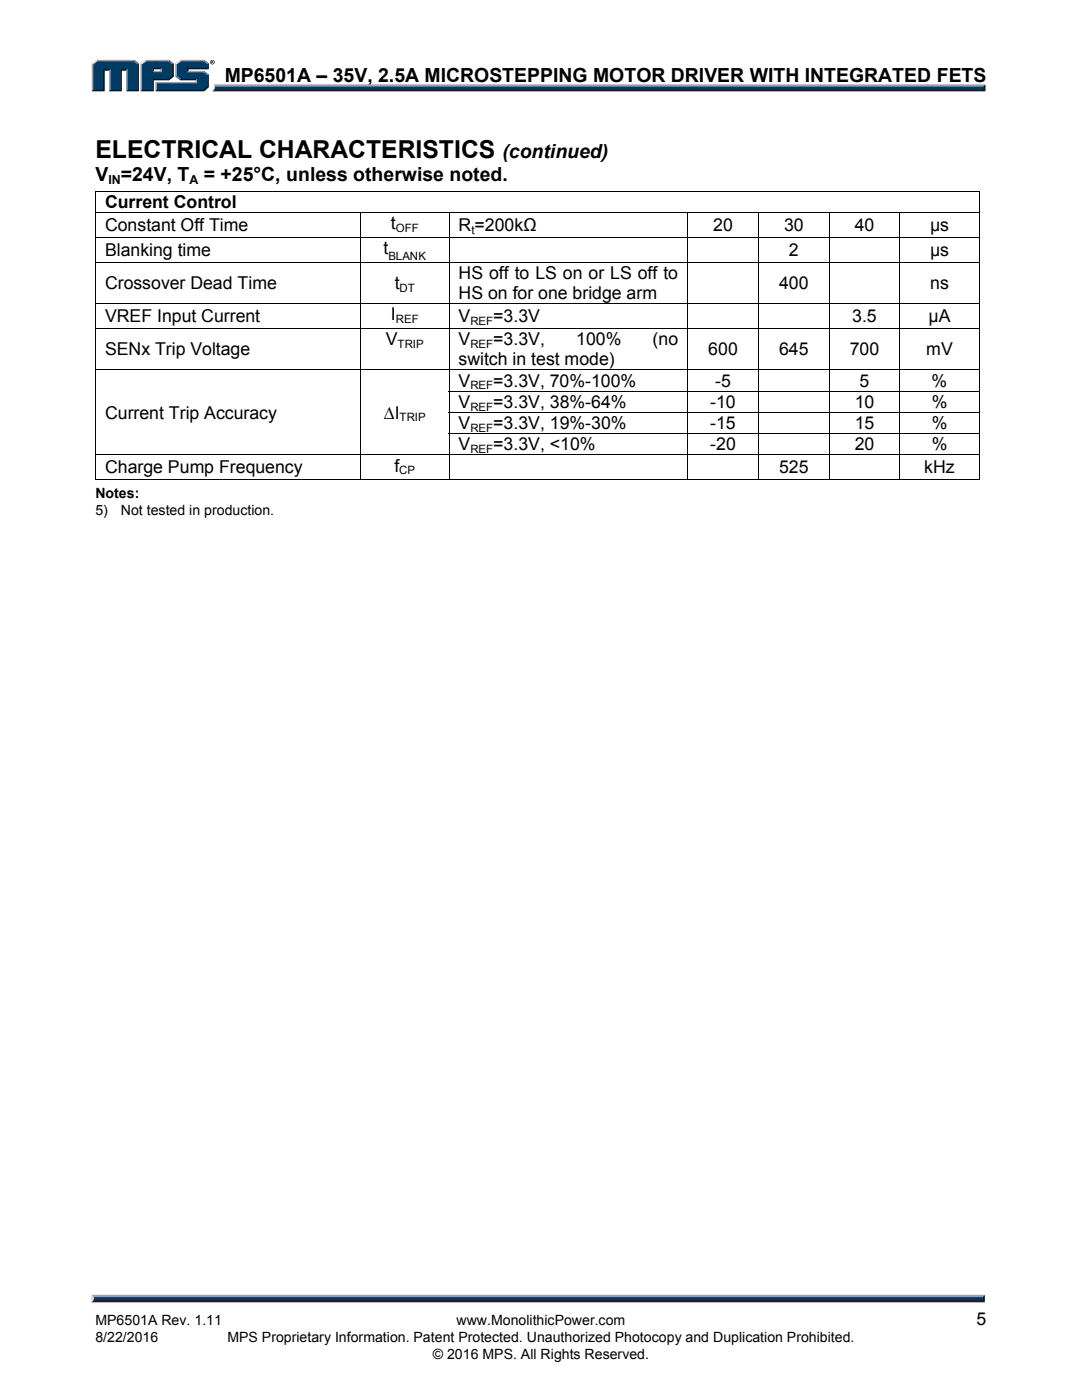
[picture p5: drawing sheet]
<svg xmlns="http://www.w3.org/2000/svg" width="216mm" height="279mm" viewBox="0 0 216 279" stroke-linecap="round" stroke-linejoin="round" font-family="sans-serif">
<path d="M18.7 259.2h177.4l.4 .7h-178.3z" fill="#231f20"/>
<path d="M18.3 258.4h178.2l-.4 .8h-177.4z" fill="#94a0b9"/>
<path d="M196.5 258.4v1.5l-.4-.4v-.6z" fill="#001339"/>
<path d="M18.7 258.9h177.4v.6h-177.4z" fill="#003b63"/>
<path d="M18.2 258.4l.5 .5v.5l-.5 .5z" fill="#dcddde"/>
<path d="M42.7 16.9h153.9l-.4 .7h-153.4z" fill="#94a0b9"/>
<path d="M42.8 17.6h153.4l.4 .6h-154.3l.4-.2z" fill="#231f20"/>
<path d="M196.2 17.3l.4-.4v1.3l-.4-.4z" fill="#001339"/>
<path d="M42.9 17.3h153.3v.5h-153.4z" fill="#003b63"/>
<path d="M42.7 16.9l.2 .5a.78 .78 0 0 1-.6 .8l.1-.1a1.23 1.23 0 0 0 .3-1.2z" fill="#dcddde"/>
<path d="M30.4 14.4l.3-.2h1.3l.3 .2z" fill="#94a0b9"/>
<g fill="#003b63">
<path d="M18.6 12.8l.8-.6h7.2l.8 .6v5.1h-2v-4.1h-1.4v4.1h-2v-4.1h-1.4v4.1h-2z"/>
<path d="M28.3 12.8l.8-.6h2.2v1.3h-.9v.9h1.9v-.9h-1.3v-1.3h2.6l.8 .6v2.3l-.8 .6h-3.2v2.2h-2.1z"/>
<path d="M31.3 16.6h8v-.9h-3.2l-.9-.6v-2.3l.9-.6h4.4l.9 .6v.7h-4.1v.9h3.2l.9 .6v2.2l-.9 .7h-9.2z"/>
</g>
<path d="M35.9 12.1h4.8" fill="none" stroke="#94a0b9" stroke-width=".26"/>
<path d="M35 12.7l.9-.7 .2 .2-.8 .6z" fill="#dcddde"/>
<path d="M35.1 12.7v2.6" fill="none" stroke="#94a0b9" stroke-width=".27"/>
<path d="M35 15.3l.3-.2 .8 .6-.2 .3z" fill="#547194"/>
<path d="M35.9 15.9h3.4" fill="none" stroke="#001339" stroke-width=".26"/>
<g fill="#94a0b9">
<path d="M31 16.4h8.1v-.4l.2-.3v.9h-8z"/>
<path d="M31 16.4l.3 .2v1.3l-.3 .3z"/>
</g>
<path d="M37.3 13.5h4.1v-.7l.2-.1v1.1h-4v.4l-.3 .2z" fill="#001339"/>
<path d="M37.3 14.3h3.4" fill="none" stroke="#94a0b9" stroke-width=".26"/>
<path d="M40.7 14.2l.9 .7-.2 .1-.9-.6z" fill="#547194"/>
<g fill="#001339">
<path d="M31 18.2l.3-.3h9.2l.9-.7v-2.2l.2-.1v2.5l-.9 .8z"/>
<path d="M30.4 15.7h3.2l.8-.6v-2.3l.2-.1v2.6l-.9 .7h-3v2.2h-2.6l.2-.3h2.1z"/>
</g>
<path d="M33.7 12l.9 .7-.2 .1-.8-.6z" fill="#547194"/>
<path d="M29 12.1h4.7" fill="none" stroke="#94a0b9" stroke-width=".26"/>
<path d="M28.1 12.7l.9-.7 .1 .2-.8 .6z" fill="#dcddde"/>
<path d="M28.2 12.7v5.5" fill="none" stroke="#94a0b9" stroke-width=".27"/>
<path d="M32 13.8l.3-.3v.9l-.3-.2z" fill="#94a0b9"/>
<g fill="#001339">
<path d="M30.4 13.5h1.9l-.3 .3h-1.3v.4l-.3 .2z"/>
<path d="M27.4 12.8l.3-.1v5.5h-2.5l.2-.3h2z"/>
</g>
<path d="M26.8 12l.9 .7-.3 .1-.8-.6z" fill="#547194"/>
<path d="M19.2 12.1h7.6" fill="none" stroke="#94a0b9" stroke-width=".26"/>
<path d="M18.3 12.7l.9-.7 .2 .2-.8 .6z" fill="#dcddde"/>
<path d="M18.5 12.7v5.5" fill="none" stroke="#94a0b9" stroke-width=".27"/>
<path d="M20.6 13.8h1.4l-.2 .3h-.9v4.1h-2.6l.3-.3h2z" fill="#001339"/>
<path d="M21.9 13.8v4.4" fill="none" stroke="#94a0b9" stroke-width=".27"/>
<path d="M24 13.8h1.4l-.2 .3h-.9v4.1h-2.5l.2-.3h2z" fill="#001339"/>
<path d="M25.3 13.8v4.4" fill="none" stroke="#94a0b9" stroke-width=".27"/>
<path d="M40.7 12l.9 .7-.2 .1-.9-.6z" fill="#547194"/>
<path d="M41.9 12.4a.45 .45 0 0 1 .9 0 .45 .45 0 0 1-.9 0zM42 12.4a.37 .37 0 0 0 .7 0 .37 .37 0 0 0-.7 0zM42.2 12.2h.3l.1 .5-.3-.3-.1 .3zM42.3 12.2v.2h.1z" fill="#231f20"/>
<path d="M42.7 16.9h153.9l-.4 .7h-153.4z" fill="#94a0b9"/>
<path d="M42.8 17.6h153.4l.4 .6h-154.3l.4-.2z" fill="#231f20"/>
<path d="M196.2 17.3l.4-.4v1.3l-.4-.4z" fill="#001339"/>
<path d="M42.9 17.3h153.3v.5h-153.4z" fill="#003b63"/>
<path d="M42.7 16.9l.2 .5a.78 .78 0 0 1-.6 .8l.1-.1a1.23 1.23 0 0 0 .3-1.2z" fill="#dcddde"/>
<path d="M30.4 14.4l.3-.2h1.3l.3 .2z" fill="#94a0b9"/>
<g fill="#003b63">
<path d="M18.6 12.8l.8-.6h7.2l.8 .6v5.1h-2v-4.1h-1.4v4.1h-2v-4.1h-1.4v4.1h-2z"/>
<path d="M28.3 12.8l.8-.6h2.2v1.3h-.9v.9h1.9v-.9h-1.3v-1.3h2.6l.8 .6v2.3l-.8 .6h-3.2v2.2h-2.1z"/>
<path d="M31.3 16.6h8v-.9h-3.2l-.9-.6v-2.3l.9-.6h4.4l.9 .6v.7h-4.1v.9h3.2l.9 .6v2.2l-.9 .7h-9.2z"/>
</g>
<path d="M35.9 12.1h4.8" fill="none" stroke="#94a0b9" stroke-width=".26"/>
<path d="M35 12.7l.9-.7 .2 .2-.8 .6z" fill="#dcddde"/>
<path d="M35.1 12.7v2.6" fill="none" stroke="#94a0b9" stroke-width=".27"/>
<path d="M35 15.3l.3-.2 .8 .6-.2 .3z" fill="#547194"/>
<path d="M35.9 15.9h3.4" fill="none" stroke="#001339" stroke-width=".26"/>
<g fill="#94a0b9">
<path d="M31 16.4h8.1v-.4l.2-.3v.9h-8z"/>
<path d="M31 16.4l.3 .2v1.3l-.3 .3z"/>
</g>
<path d="M37.3 13.5h4.1v-.7l.2-.1v1.1h-4v.4l-.3 .2z" fill="#001339"/>
<path d="M37.3 14.3h3.4" fill="none" stroke="#94a0b9" stroke-width=".26"/>
<path d="M40.7 14.2l.9 .7-.2 .1-.9-.6z" fill="#547194"/>
<g fill="#001339">
<path d="M31 18.2l.3-.3h9.2l.9-.7v-2.2l.2-.1v2.5l-.9 .8z"/>
<path d="M30.4 15.7h3.2l.8-.6v-2.3l.2-.1v2.6l-.9 .7h-3v2.2h-2.6l.2-.3h2.1z"/>
</g>
<path d="M33.7 12l.9 .7-.2 .1-.8-.6z" fill="#547194"/>
<path d="M29 12.1h4.7" fill="none" stroke="#94a0b9" stroke-width=".26"/>
<path d="M28.1 12.7l.9-.7 .1 .2-.8 .6z" fill="#dcddde"/>
<path d="M28.2 12.7v5.5" fill="none" stroke="#94a0b9" stroke-width=".27"/>
<path d="M32 13.8l.3-.3v.9l-.3-.2z" fill="#94a0b9"/>
<g fill="#001339">
<path d="M30.4 13.5h1.9l-.3 .3h-1.3v.4l-.3 .2z"/>
<path d="M27.4 12.8l.3-.1v5.5h-2.5l.2-.3h2z"/>
</g>
<path d="M26.8 12l.9 .7-.3 .1-.8-.6z" fill="#547194"/>
<path d="M19.2 12.1h7.6" fill="none" stroke="#94a0b9" stroke-width=".26"/>
<path d="M18.3 12.7l.9-.7 .2 .2-.8 .6z" fill="#dcddde"/>
<path d="M18.5 12.7v5.5" fill="none" stroke="#94a0b9" stroke-width=".27"/>
<path d="M20.6 13.8h1.4l-.2 .3h-.9v4.1h-2.6l.3-.3h2z" fill="#001339"/>
<path d="M21.9 13.8v4.4" fill="none" stroke="#94a0b9" stroke-width=".27"/>
<path d="M24 13.8h1.4l-.2 .3h-.9v4.1h-2.5l.2-.3h2z" fill="#001339"/>
<path d="M25.3 13.8v4.4" fill="none" stroke="#94a0b9" stroke-width=".27"/>
<path d="M40.7 12l.9 .7-.2 .1-.9-.6z" fill="#547194"/>
<path d="M41.9 12.4a.45 .45 0 0 1 .9 0 .45 .45 0 0 1-.9 0zM42 12.4a.37 .37 0 0 0 .7 0 .37 .37 0 0 0-.7 0zM42.2 12.2h.3l.1 .5-.3-.3-.1 .3zM42.3 12.2v.2h.1z" fill="#231f20"/>
<path d="M19 38.1h.1v.2h-.1zM195.3 38.1h.2v.2h-.2zM19 78h.1v.1h-.1zM71.9 78h.2v.1h-.2zM19 82.2h.1v.2h-.1zM19 86.4h.1v.2h-.1zM71.9 82.2h.2v.2h-.2zM71.9 86.4h.2v.2h-.2zM195.3 95.6h.2v.2h-.2z" fill="#000"/>
<g fill="none" stroke="#000" stroke-width=".2">
<path d="M19 38.2h176.5M19 38.3v4.1M195.4 38.3v4.1M19 42.4h176.5M19 47.4h176.5M19 52.3h176.5M19 42.5v4.8M19 47.5v4.7M19 52.4v8.1M72 42.5v4.8M72 47.5v4.7M72 52.4v8.1"/>
<path d="M89.6 42.5v4.8M89.6 47.5v4.7M89.6 52.4v8.1M137.2 42.5v4.8M137.2 47.5v4.7M137.2 52.4v8.1M151.3 42.5v4.8M151.3 47.5v4.7M151.3 52.4v8.1M165.5 42.5v4.8M165.5 47.5v4.7M165.5 52.4v8.1"/>
<path d="M179.6 42.5v4.8M179.6 47.5v4.7M179.6 52.4v8.1M195.4 42.5v4.8M195.4 47.5v4.7M195.4 52.4v8.1M19 60.6h176.5M19 65.5h176.5M19 73.8h176.5M19 60.7v4.7M19 65.6v8.1M19 73.9v4.1"/>
<path d="M19 78.1v4.1M72 60.7v4.7M72 65.6v8.1M72 73.9v4.1M72 78.1v4.1M89.5 78.1h106M89.6 60.7v4.7M89.6 65.6v8.1M89.6 73.9v4.1M89.6 78.1v4.1M137.2 60.7v4.7M137.2 65.6v8.1"/>
<path d="M137.2 73.9v4.1M137.2 78.1v4.1M151.3 60.7v4.7M151.3 65.6v8.1M151.3 73.9v4.1M151.3 78.1v4.1M165.5 60.7v4.7M165.5 65.6v8.1M165.5 73.9v4.1M165.5 78.1v4.1M179.6 60.7v4.7M179.6 65.6v8.1"/>
<path d="M179.6 73.9v4.1M179.6 78.1v4.1M195.4 60.7v4.7M195.4 65.6v8.1M195.4 73.9v4.1M195.4 78.1v4.1M19 90.8h176.5M19 95.7h52.9M19 82.4v4M19 86.6v4.1M19 90.8v5M72 82.4v4"/>
<path d="M72 86.6v4.1M72 90.8v5M72.1 95.7h17.4M89.5 82.3h106M89.5 86.5h106M89.6 82.4v4M89.6 86.6v4.1M89.6 90.8v5M89.7 95.7h47.4M137.2 82.4v4M137.2 86.6v4.1M137.2 90.8v5"/>
<path d="M137.3 95.7h14M151.3 82.4v4M151.3 86.6v4.1M151.3 90.8v5M151.4 95.7h14M165.5 82.4v4M165.5 86.6v4.1M165.5 90.8v5M165.5 95.7h14M179.6 82.4v4M179.6 86.6v4.1M179.6 90.8v5"/>
<path d="M179.6 95.7h15.7M195.4 82.4v4M195.4 86.6v4.1M195.4 90.8v5"/>
</g>
<text font-size="4.9" x="19" y="31.5">ELECTRICAL CHARACTERISTICS</text>
<g font-size="3.9">
<text x="44.8" y="16.3">MP6501A – 35V, 2.5A MICROSTEPPING MOTOR DRIVER WITH INTEGRATED FETS</text>
<text x="100.2" y="31.5">(continued)</text>
<text x="19" y="36.2">V =24V, T</text>
<text x="40.7" y="36.2">= +25°C, unless otherwise noted.</text>
</g>
<g font-size="3.5">
<text x="21" y="41.6">Current Control</text>
<text x="21" y="46.1">Constant Off Time</text>
<text x="78" y="45.8">t</text>
<text x="91.5" y="46.1">R =200kΩ</text>
<text x="142.3" y="46.1">20</text>
<text x="156.4" y="46.1">30</text>
<text x="170.6" y="46.1">40</text>
<text x="185.6" y="46.1">µs</text>
<text x="21" y="51.1">Blanking time</text>
<text x="76.5" y="50.7">t</text>
<text x="157.4" y="51.1">2</text>
<text x="185.6" y="51.1">µs</text>
<text x="21" y="57.7">Crossover Dead Time</text>
<text x="78.8" y="57.7">t</text>
<text x="91.5" y="55.7">HS off to LS on or LS off to</text>
<text x="91.5" y="59.7">HS on for one bridge arm</text>
<text x="155.4" y="57.7">400</text>
<text x="185.6" y="57.7">ns</text>
<text x="21" y="64.3">VREF Input Current</text>
<text x="78" y="63.9">I</text>
<text x="91.5" y="64.3">V</text>
<text x="98.4" y="64.3">=3.3V</text>
<text x="170" y="64.3">3.5</text>
<text x="185.3" y="64.3">µA</text>
<text x="21" y="70.9">SENx Trip Voltage</text>
<text x="77" y="68.9">V</text>
<text x="91.5" y="68.9">V</text>
<text x="98.4" y="68.9">=3.3V,</text>
<text x="115" y="68.9">100%</text>
<text x="130.2" y="68.9">(no</text>
<text x="141.3" y="70.9">600</text>
<text x="155.4" y="70.9">645</text>
<text x="169.6" y="70.9">700</text>
<text x="184.8" y="70.9">mV</text>
<text x="91.5" y="77.2">V</text>
<text x="91.5" y="72.9">switch in test mode)</text>
<text x="98.4" y="77.2">=3.3V, 70%-100%</text>
<text x="142.7" y="77.2">-5</text>
<text x="171.5" y="77.2">5</text>
<text x="185.9" y="77.2">%</text>
<text x="21" y="83.5">Current Trip Accuracy</text>
<text x="76.6" y="83.5">∆I</text>
<text x="91.5" y="81.4">V</text>
<text x="98.4" y="81.4">=3.3V, 38%-64%</text>
<text x="141.7" y="81.4">-10</text>
<text x="170.5" y="81.4">10</text>
<text x="185.9" y="81.4">%</text>
<text x="91.5" y="85.6">V</text>
<text x="91.5" y="89.9">V</text>
<text x="98.4" y="85.6">=3.3V, 19%-30%</text>
<text x="98.4" y="89.9">=3.3V, &lt;10%</text>
<text x="141.7" y="85.6">-15</text>
<text x="141.7" y="89.9">-20</text>
<text x="170.5" y="85.6">15</text>
<text x="170.5" y="89.9">20</text>
<text x="185.9" y="85.6">%</text>
<text x="185.9" y="89.9">%</text>
<text x="21" y="94.4">Charge Pump Frequency</text>
<text x="78.7" y="94.1">f</text>
<text x="155.4" y="94.5">525</text>
<text x="184.4" y="94.5">kHz</text>
<text x="194.9" y="264.5">5</text>
</g>
<g font-size="2.8">
<text x="19" y="99.5">Notes:</text>
<text x="19" y="102.7">5)</text>
<text x="24.1" y="102.7">Not tested in production.</text>
<text x="19" y="267.9">8/22/2016</text>
<text x="19" y="264.5">MP6501A Rev. 1.11</text>
<text x="45.4" y="267.9">MPS Proprietary Information. Patent Protected. Unauthorized Photocopy and Duplication Prohibited.</text>
<text x="91.1" y="264.5">www.MonolithicPower.com</text>
<text x="86.4" y="271.1">© 2016 MPS. All Rights Reserved.</text>
</g>
<g font-size="2.5">
<text x="21.6" y="36.7">IN</text>
<text x="37.8" y="36.7">A</text>
</g>
<g font-size="2.3">
<text x="79" y="46.3">OFF</text>
<text x="94.1" y="46.7">t</text>
<text x="77.5" y="51.9">BLANK</text>
<text x="79.7" y="58.2">DT</text>
<text x="79" y="64.5">REF</text>
<text x="93.9" y="64.8">REF</text>
<text x="79.3" y="69.4">TRIP</text>
<text x="93.9" y="69.4">REF</text>
<text x="93.9" y="77.7">REF</text>
<text x="93.9" y="81.9">REF</text>
<text x="79.7" y="84.1">TRIP</text>
<text x="93.9" y="86.2">REF</text>
<text x="79.7" y="94.6">CP</text>
<text x="93.9" y="90.4">REF</text>
</g>
</svg>
